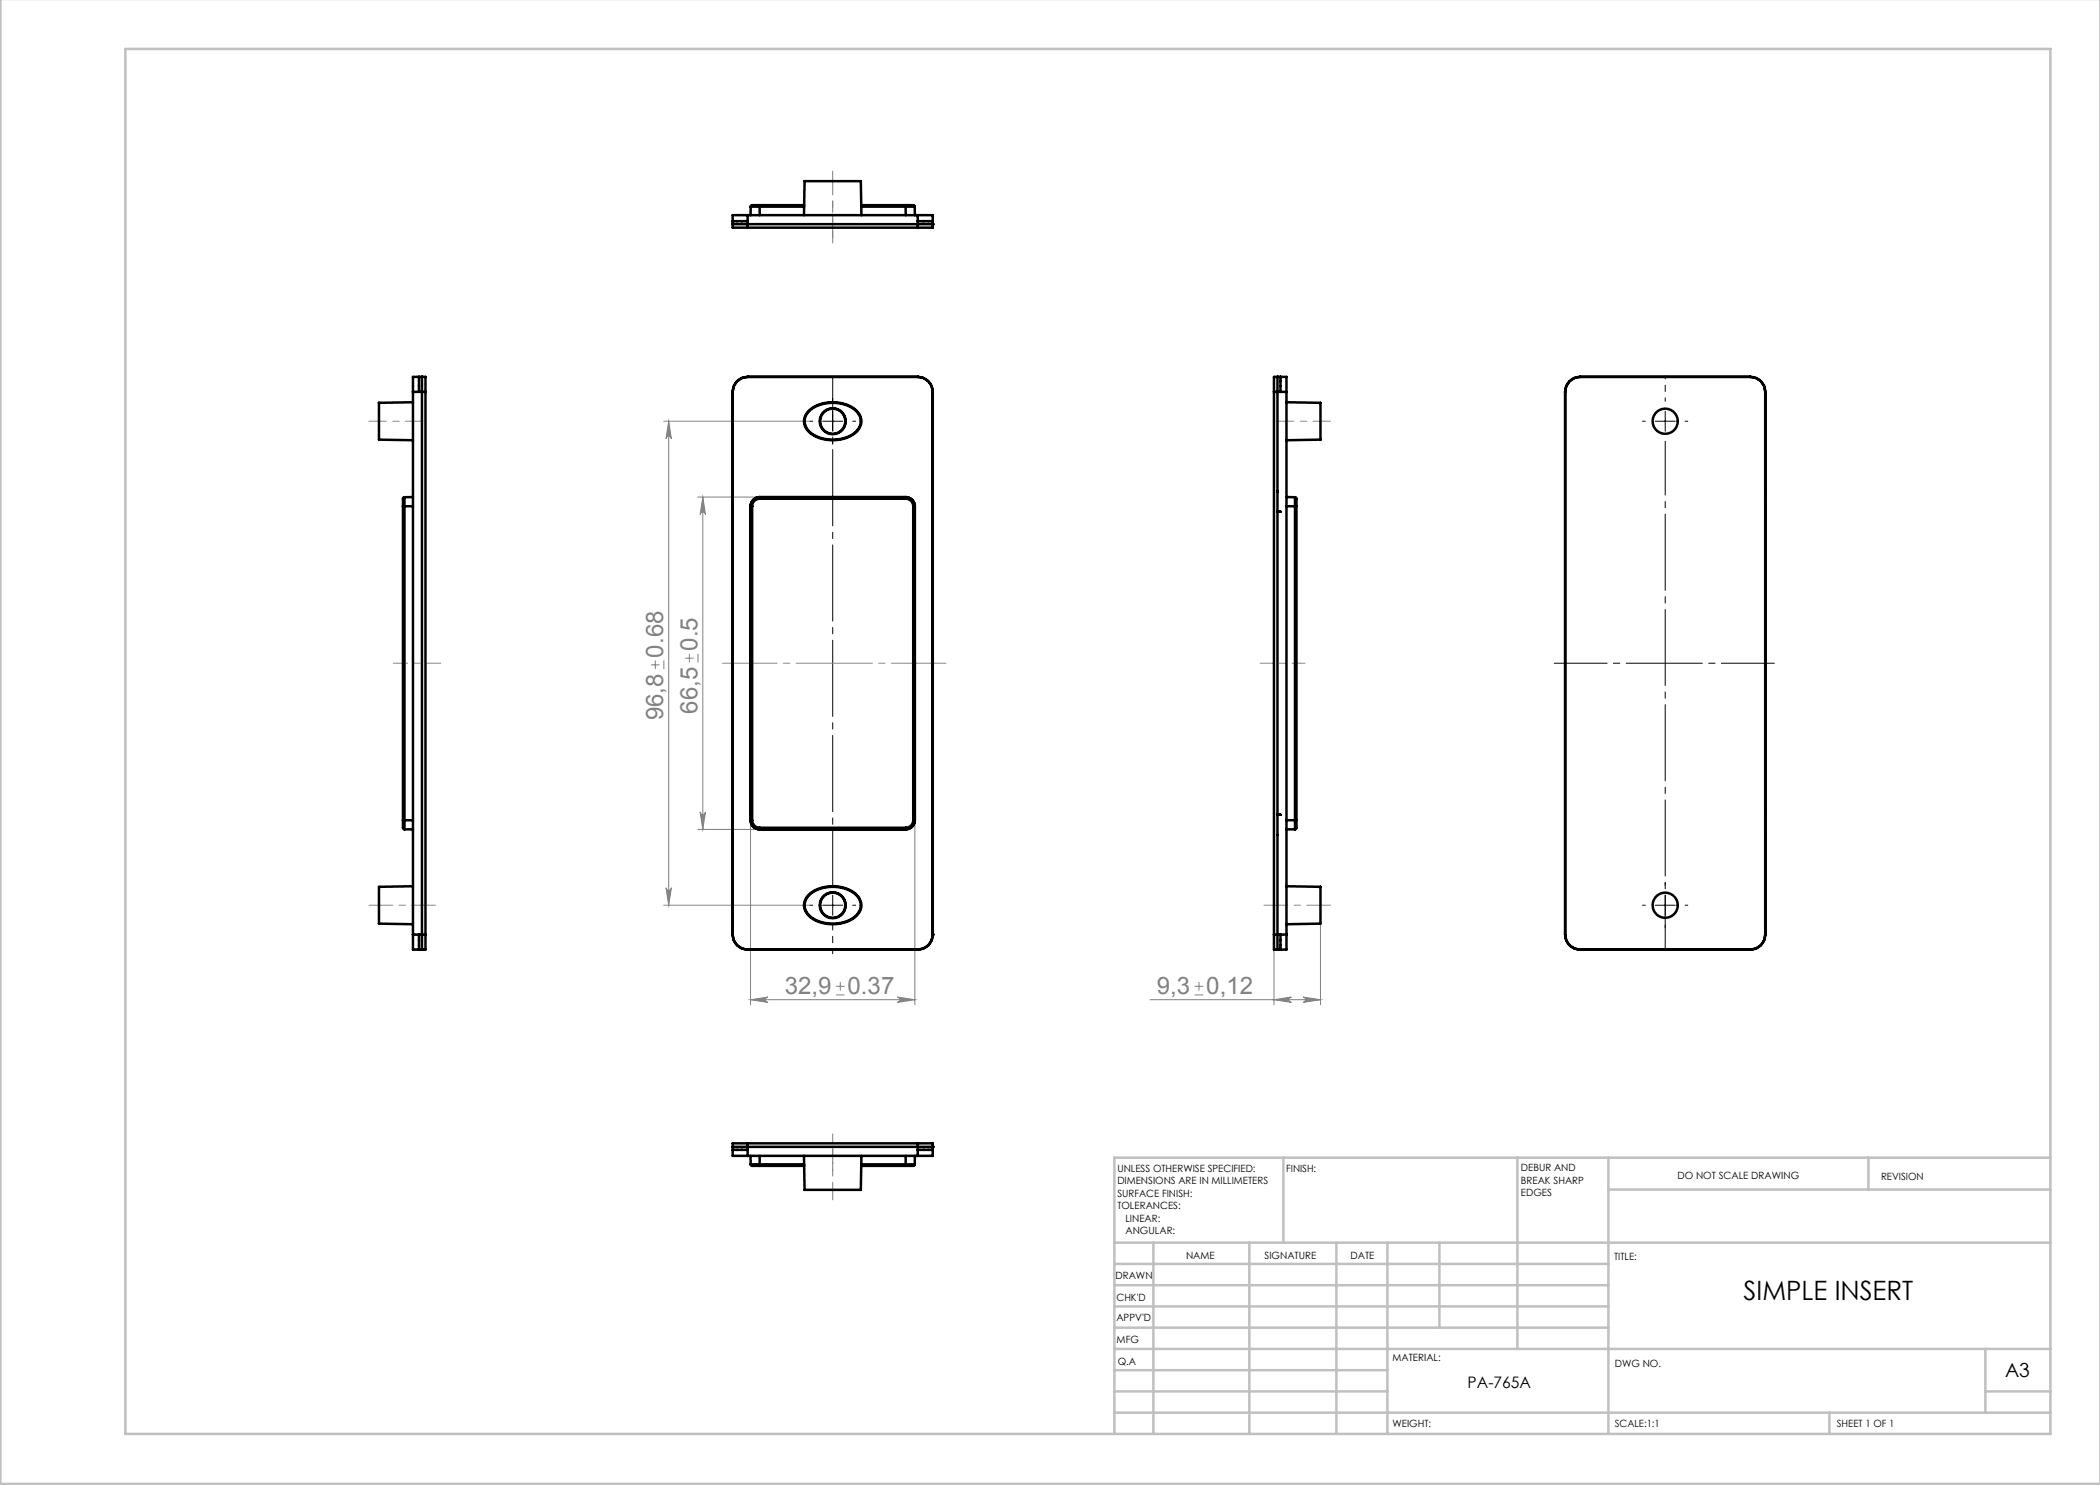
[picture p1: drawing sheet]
<svg xmlns="http://www.w3.org/2000/svg" width="420mm" height="297mm" viewBox="0 0 420 297" stroke-linecap="round" stroke-linejoin="round" font-family="sans-serif">
<g fill="none" stroke="#808080" stroke-width=".2">
<path d="M132.7 84.2h29.2M133.7 84.2l.6 3.5a.54 .54 0 0 0-.6-.5 .54 .54 0 0 0-.5 .5zM133.7 84.2v96.8M139.6 99.4h12.3M140.6 99.4l.5 3.5a.54 .54 0 0 0-.5-.5 .54 .54 0 0 0-.6 .5zM140.6 99.4v66.5M130.2 133h1.7M131.1 132.1v1.7M132.8 132.1v1.7M137 131.6h1.7M137.9 130.8v1.7M139.6 130.8v1.7"/>
<path d="M133.2 177.5a.54 .54 0 0 0 .5 .6 .54 .54 0 0 0 .6-.6l-.6 3.5zM139.6 165.9h12.3M140 162.4a.54 .54 0 0 0 .6 .5 .54 .54 0 0 0 .5-.5l-.5 3.5zM150.1 164.1v36.8M183 164.1v36.8M264.1 178.5v22.4M132.7 181h29.2M150.1 199.9h32.9M150.1 199.9l3.5-.5a.54 .54 0 0 0-.5 .5 .54 .54 0 0 0 .5 .6zM167.2 199h1.7M167.2 197.3h1.7M168.1 196.4v1.7"/>
<path d="M179.5 199.4l3.5 .5-3.5 .6a.54 .54 0 0 0 .5-.6 .54 .54 0 0 0-.5-.5zM230 199.9h34.1M238.9 199h1.8M238.9 197.3h1.8M239.8 196.4v1.7M254.8 199.9l3.5-.5a.54 .54 0 0 0-.5 .5 .54 .54 0 0 0 .5 .6zM254.8 186.9v14M260.6 199.4l3.5 .5-3.5 .6a.54 .54 0 0 0 .5-.6 .54 .54 0 0 0-.5-.5z"/>
</g>
<path d="M310.8 132.6h44.1" fill="none" stroke="#000" stroke-width=".2" stroke-dasharray="15.2 1.3 1.3 1.3" stroke-dashoffset="4.7"/>
<path d="M333 80.2v-5.1" fill="none" stroke="#000" stroke-width=".2" stroke-dasharray="15.2 1.3 1.3 1.3" stroke-dashoffset="14.6"/>
<path d="M162.5 84.2h-.6M166.5 80.2v-.6M166.5 88.2v.6M170.5 84.2h.6M329 84.2h-.5M337 84.2h.6M333 177v-.5M162.5 181h-.6M170.5 181h.6M329 181h-.5M333 185v.6M337 181h.6" fill="none" stroke="#000" stroke-width=".2" stroke-dasharray="15.2 1.3 1.3 1.3"/>
<path d="M333 88.2v101.6" fill="none" stroke="#000" stroke-width=".2" stroke-dasharray="15.2 1.3 1.3 1.3" stroke-dashoffset="4.5"/>
<path d="M166.5 177v-101.8" fill="none" stroke="#000" stroke-width=".2" stroke-dasharray="15.2 1.3 1.3 1.3" stroke-dashoffset="4.3"/>
<path d="M166.5 185v5.8" fill="none" stroke="#000" stroke-width=".2" stroke-dasharray="15.2 1.3 1.3 1.3" stroke-dashoffset="14.3"/>
<path d="M164.5 84.2h4M166.5 82.2v4M331 84.2h4M333 82.2v4M166.5 179v4M333 179v4M164.5 181h4M331 181h4" fill="none" stroke="#000" stroke-width=".2"/>
<path d="M252 132.6h9" fill="none" stroke="#808080" stroke-width=".2" stroke-dasharray="15.2 1.3 1.3 1.3" stroke-dashoffset="12.7"/>
<path d="M166.5 34.2v13.3M73.8 181h13.3M266.1 181h-13.3" fill="none" stroke="#808080" stroke-width=".2" stroke-dasharray="15.2 1.3 1.3 1.3" stroke-dashoffset="10.5"/>
<path d="M84.6 84.2h-10.8M255.3 84.2h10.8M166.5 240v-10.8" fill="none" stroke="#808080" stroke-width=".2" stroke-dasharray="15.2 1.3 1.3 1.3" stroke-dashoffset="11.7"/>
<path d="M189.2 132.6h-44.7" fill="none" stroke="#808080" stroke-width=".2" stroke-dasharray="15.2 1.3 1.3 1.3" stroke-dashoffset="4.3"/>
<path d="M88.1 132.6h-9.4" fill="none" stroke="#808080" stroke-width=".2" stroke-dasharray="15.2 1.3 1.3 1.3" stroke-dashoffset="12.4"/>
<path d="M166.5 234.2v-7.4" fill="none" stroke="#808080" stroke-width=".2" stroke-dasharray="15.2 1.3 1.3 1.3" stroke-dashoffset="13.5"/>
<path d="M166.5 48.6v-8.4" fill="none" stroke="#808080" stroke-width=".2" stroke-dasharray="15.2 1.3 1.3 1.3" stroke-dashoffset="12.9"/>
<g fill="none" stroke="#c0c0c0" stroke-width=".5">
<path d="M.1 -.1v296.9h419.9M25.1 9.8h385v277h-385zM256.7 231.5v17M303.5 231.5v38.3M321.7 231.5v55.3M321.7 237.9h88.4M373.7 231.5v6.4M410.1 231.5h-187.2v55.3M222.9 248.5h187.2M222.9 257h98.8M222.9 252.8h98.8M230.7 248.5v38.3"/>
<path d="M249.9 248.5v38.3M267.3 248.5v38.3M277.5 248.5v38.3M287.9 248.5v17M222.9 265.5h98.8M222.9 261.3h98.8M222.9 278.3h54.6M222.9 274h54.6M222.9 269.8h187.2M397.1 278.3h13M397.1 269.8v12.7M222.9 282.5h187.2"/>
<path d="M365.9 282.5v4.3"/>
</g>
<g fill="#808080">
<path d="M260.6 199.4l3.5 .5-3.5 .6a.54 .54 0 0 0 .5-.6 .54 .54 0 0 0-.5-.5zM254.8 199.9l3.5-.5a.54 .54 0 0 0-.5 .5 .54 .54 0 0 0 .5 .6z"/>
<path d="M150.1 199.9l3.5-.5a.54 .54 0 0 0-.5 .5 .54 .54 0 0 0 .5 .6zM179.5 199.4l3.5 .5-3.5 .6a.54 .54 0 0 0 .5-.6 .54 .54 0 0 0-.5-.5z"/>
<path d="M140 162.4a.54 .54 0 0 0 .6 .5 .54 .54 0 0 0 .5-.5l-.5 3.5zM140.6 99.4l.5 3.5a.54 .54 0 0 0-.5-.5 .54 .54 0 0 0-.6 .5z"/>
<path d="M133.7 84.2l.6 3.5a.54 .54 0 0 0-.6-.5 .54 .54 0 0 0-.5 .5zM133.2 177.5a.54 .54 0 0 0 .5 .6 .54 .54 0 0 0 .6-.6l-.6 3.5z"/>
</g>
<g fill="none" stroke="#000" stroke-width=".5">
<path d="M160.9 36.2l-.1 6.8M160.9 36.2h11.3l.1 6.8M146.5 44.8h3M146.5 44.8v.7h3M146.5 44.2h.1M146.5 44.2h3M149.5 44.8h37.1M149.5 44.8v.7M149.5 45.5h34.1M149.5 44.2v.6M149.5 43h-3v1.8M149.5 43v1.2"/>
<path d="M149.5 43h34M150.1 41.3h1.8M150.1 41.3v1.7M151.9 41v.3M151.9 41h-1.5l-.3 .3M151.9 41.3v1.7M151.9 41h8.9M151.9 41.3h8.9M172.2 41h8.9M172.3 41.3h8.8M181.1 41.3h1.8M181.1 41v.3"/>
<path d="M181.1 41h1.6l.2 .3M181.1 41.3v1.7M182.9 41.3l.1 1.7M183.5 43h3l.1 1.8M183.5 43l.1 1.2M183.6 44.2v1.3M183.6 44.2h3M186.6 44.2h.1M186.6 44.8l-.1 .7h-2.9M82.6 78.4v108.5M83.8 75.4v3M83.8 78.4h-1.2"/>
<path d="M84.4 75.4v114.5M84.4 75.4h.7v3M84.4 75.4h-1.8v3M85.1 78.4h-1.3M85.1 78.4v108.5M146.5 78.4h.1M146.5 78.4v108.5M149.5 75.4h.1M149.5 75.4a3 3 0 0 0-3 3M149.5 75.4h34M183.5 75.4a3 3 0 0 1 3 3h.1M183.6 75.4h-.1"/>
<path d="M183.6 75.4h.1M183.6 75.4a3 3 0 0 1 3 3M183.6 75.4h-34.1a3 3 0 0 0-3 3M186.6 78.4h.1M186.6 78.4v108.5M254.8 78.4h1.3M254.8 78.4v108.5M255.5 75.4v114.5M255.5 75.4h-.7v3M255.5 75.4h1.8v3M256.1 75.4v3M256.1 78.4h1.2"/>
<path d="M257.3 78.4v108.5M313 78.4h.1M313 78.4v108.5M316 75.4a3 3 0 0 0-3 3M316 75.4a2.99 2.99 0 0 0-3 3M316 75.4h.1M316 75.4h34.1M350.1 75.4a3 3 0 0 1 3 3M350.1 75.4a2.99 2.99 0 0 1 2.9 3M350.1 75.4h.1M353 78.4h.1M353.1 78.4l-.1 108.5"/>
<path d="M75.8 87.9l6.8 .1M80.9 99.4v1.8M80.9 99.4l-.3 .3v1.5M82.6 80.4l-6.8 .2v7.3M82.6 99.4h-1.7M151.9 99.7a1.5 1.5 0 0 0-1.5 1.5M151.9 99.4v.3M151.9 99.4a1.8 1.8 0 0 0-1.8 1.8M151.9 99.4a1.84 1.84 0 0 0-1.8 1.8M151.9 99.7h29.2M151.9 99.4h29.2M151.9 99.4h.1"/>
<path d="M161.8 82.3a7.4 7.4 0 0 1 9.6 .1 2.88 2.88 0 0 1-1 4.5 7.6 7.6 0 0 1-8.6-.7 2.67 2.67 0 0 1 0-3.9zM161.8 82.1a7.6 7.6 0 0 1 9.5 0 2.89 2.89 0 0 1-.6 4.8 7.5 7.5 0 0 1-9.3-1 2.76 2.76 0 0 1 .4-3.8zM181.1 99.7a1.5 1.5 0 0 1 1.5 1.5M181.1 99.4v.3M181.1 99.4a1.81 1.81 0 0 1 1.8 1.8M181.1 99.4a1.83 1.83 0 0 1 1.9 1.8M181.1 99.4h.1M257.3 80.4l6.8 .2v7.3M257.3 99.4h1.7M259 99.4v1.8M259 99.4l.3 .3v1.5M264.1 87.9l-6.8 .1"/>
<path d="M80.6 101.2h.3M80.6 101.2v62.8M80.9 101.2h1.7M80.9 101.2v62.8M146.5 102.3h.1M150.1 101.2h.1M150.1 101.2v62.8M150.1 101.2h.3M150.4 101.2v62.8M182.6 101.2h.3M182.6 101.2v62.8M182.9 101.2h.1"/>
<path d="M182.9 101.2v62.8M183 101.2v62.8M255.5 102.3h.6zM256.1 102.3h.1M257.3 101.2h1.7M259 101.2h.3M259 101.2v62.8M259.3 101.2v62.8M80.6 164h.3M80.6 164v1.6l.3 .3M80.9 164v1.9M80.9 164h1.7"/>
<path d="M80.9 165.9h1.7M82.6 177.2l-6.8 .2v7.3l6.8 .1M146.5 162.9h.1M150.1 164a1.83 1.83 0 0 0 1.8 1.9M150.1 164h.1M150.1 164a1.8 1.8 0 0 0 1.8 1.9M150.1 164h.3M150.4 164a1.51 1.51 0 0 0 1.5 1.6M151.9 165.6v.3M151.9 165.6h29.2M151.9 165.9h29.2M151.9 165.9h.1"/>
<path d="M161.8 179.1a7.4 7.4 0 0 1 9.6 .1 2.87 2.87 0 0 1-1.2 4.6 7.4 7.4 0 0 1-8.7-1.1 2.63 2.63 0 0 1 .3-3.6zM161.8 178.9a7.6 7.6 0 0 1 9.6 .1 2.99 2.99 0 0 1-1 4.9 7.6 7.6 0 0 1-8.9-1 2.8 2.8 0 0 1 .3-4zM181.1 165.6v.3M181.1 165.9h.1M182.6 164a1.51 1.51 0 0 1-1.5 1.6M182.6 164h.3M182.9 164a1.81 1.81 0 0 1-1.8 1.9M182.9 164h.1M183 164a1.83 1.83 0 0 1-1.9 1.9M255.5 162.9l.6 .1zM256.1 162.9v.1M257.3 177.2l6.8 .2v7.3l-6.8 .1"/>
<path d="M257.3 164h1.7M259 164v1.9M259 164h.3M259 165.9h-1.7M259.3 164v1.6l-.3 .3M82.6 186.9v3h1.8M82.6 186.9h1.2M83.8 186.9h1.3M83.8 186.9v3M84.4 189.9h.1M85.1 186.9v3h-.7M146.5 186.9a3 3 0 0 0 3 3h34.1"/>
<path d="M146.5 186.9a3 3 0 0 0 3 3M146.5 186.9h.1M149.5 189.9h.1M149.5 189.9h34M183.5 189.9h.1M183.6 189.9h.1M186.6 186.9h.1M186.6 186.9h-.1a3 3 0 0 1-3 3M186.6 186.9a3 3 0 0 1-3 3M254.8 186.9v3h.7M256.1 186.9h-1.3M256.1 186.9v3"/>
<path d="M257.3 186.9v3h-1.8M257.3 186.9h-1.2M313 186.9a3 3 0 0 0 3 3M313 186.9h.1M313 186.9a2.99 2.99 0 0 0 3 3M316 189.9h.1M316 189.9h34.1M350.1 189.9h.1M353 186.9a2.99 2.99 0 0 1-2.9 3M353 186.9h.1M353.1 186.9a3 3 0 0 1-3 3M146.5 229.4h3"/>
<path d="M146.5 229.4v.6M146.5 230v1.2h3M146.5 230h3M149.5 229.4h37.1M149.5 228.7h-3v.7M149.5 228.7v.7M149.5 228.7h34.1M149.5 229.4v.6M149.5 230v1.2M149.5 231.2h34M150.1 231.2v1.7M150.1 232.9h1.8"/>
<path d="M150.1 232.9l.3 .3h1.5M151.9 232.9v.3M151.9 231.2v1.7M151.9 233.2h8.9M151.9 232.9h8.9M160.8 231.2l.1 6.8M172.2 233.2h8.9M172.3 232.9h8.8M172.3 231.2l-.1 6.8h-11.3M181.1 232.9h1.8M181.1 232.9v.3M181.1 231.2v1.7"/>
<path d="M182.9 232.9l-.2 .3h-1.6M183 231.2l-.1 1.7M183.6 230h3M183.6 230l-.1 1.2M183.6 228.7h2.9l.1 .7M183.6 228.7v1.3M186.6 229.4l-.1 1.8h-3"/>
<circle cx="166.5" cy="84.2" r="2.52"/>
<circle cx="166.5" cy="84.2" r="2.6"/>
<circle cx="333" cy="84.2" r="2.52"/>
<circle cx="166.5" cy="181" r="2.52"/>
<circle cx="166.5" cy="181" r="2.6"/>
<circle cx="333" cy="181" r="2.52"/>
</g>
<g fill="#000">
<path d="M186.3 44.8a.25 .25 0 0 1 .5 0 .25 .25 0 0 1-.5 0zM146.3 44.8a.25 .25 0 0 1 .5 0 .25 .25 0 0 1-.5 0zM146.3 44.8a.25 .25 0 0 1 .5 0 .25 .25 0 0 1-.5 0z"/>
<path d="M255.2 75.4a.25 .25 0 0 1 .5 0 .25 .25 0 0 1-.5 0zM255.2 189.9a.25 .25 0 0 1 .5 0 .25 .25 0 0 1-.5 0z"/>
<path d="M186.3 229.4a.25 .25 0 0 1 .5 0 .25 .25 0 0 1-.5 0zM146.3 229.4a.25 .25 0 0 1 .5 0 .25 .25 0 0 1-.5 0zM146.3 229.4a.25 .25 0 0 1 .5 0 .25 .25 0 0 1-.5 0z"/>
<circle cx="84.4" cy="75.4" r=".25"/>
</g>
<text font-size="5.3" x="348.7" y="260.1">SIMPLE INSERT</text>
<g font-size="4.8" fill="#808080">
<text x="132.7" y="131.5" transform="rotate(-90 132.7 131.5)">0.68</text>
<text x="139.5" y="130.2" transform="rotate(-90 139.5 130.2)">0.5</text>
<text x="139.5" y="142.8" transform="rotate(-90 139.5 142.8)">66,5</text>
<text x="132.7" y="144.1" transform="rotate(-90 132.7 144.1)">96,8</text>
<text x="156.9" y="198.9">32,9</text>
<text x="169.5" y="198.9">0.37</text>
<text x="231.4" y="198.9">9,3</text>
<text x="241.3" y="198.9">0,12</text>
</g>
<text font-size="3.9" x="401" y="275.4">A3</text>
<text font-size="3.2" x="293.5" y="277.7">PA-765A</text>
<g font-size="2">
<text x="223.5" y="234.4">UNLESS OTHERWISE SPECIFIED:</text>
<text x="223.5" y="236.9">DIMENSIONS ARE IN MILLIMETERS</text>
<text x="223.5" y="239.4">SURFACE FINISH:</text>
<text x="257.2" y="234.4">FINISH:</text>
<text x="304.2" y="234.3">DEBUR AND</text>
<text x="304.2" y="236.8">BREAK SHARP</text>
<text x="304.2" y="239.3">EDGES</text>
<text x="335.5" y="235.8">DO NOT SCALE DRAWING</text>
<text x="376.2" y="236">REVISION</text>
<text x="223.5" y="241.9">TOLERANCES:</text>
<text x="225.1" y="244.4">LINEAR:</text>
<text x="225.1" y="246.9">ANGULAR:</text>
<text x="237.2" y="251.8">NAME</text>
<text x="252.9" y="251.7">SIGNATURE</text>
<text x="270.1" y="251.7">DATE</text>
<text x="223.1" y="255.9">DRAWN</text>
<text x="322.8" y="252">TITLE:</text>
<text x="223.3" y="260.1">CHK'D</text>
<text x="223.3" y="264.2">APPV'D</text>
<text x="223.3" y="268.6">MFG</text>
<text x="223.5" y="272.9">Q.A</text>
<text x="278.5" y="272.3">MATERIAL:</text>
<text x="323" y="273.4">DWG NO.</text>
<text x="278.5" y="285.3">WEIGHT:</text>
<text x="323" y="285.4">SCALE:1:1</text>
<text x="367.4" y="285.4">SHEET 1 OF 1</text>
</g>
</svg>
